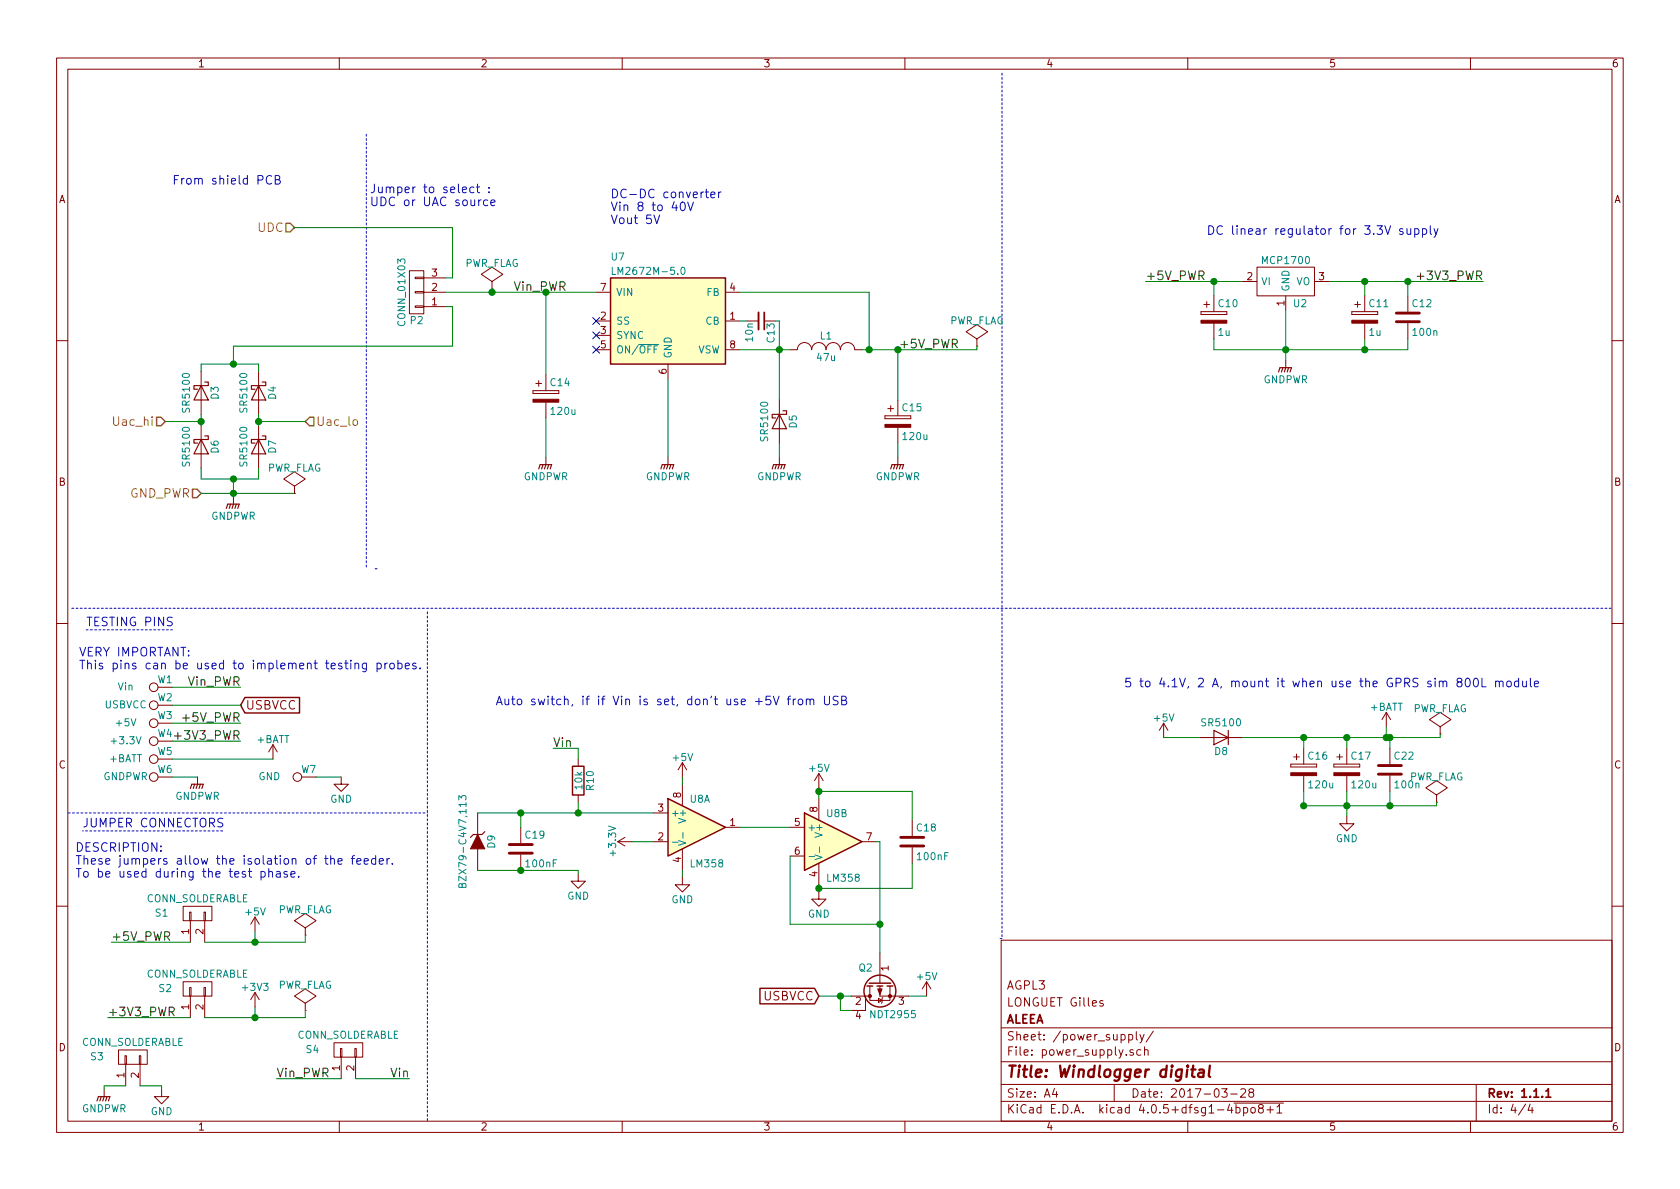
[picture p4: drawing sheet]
EESchema Schematic File Version 2
LIBS:digital
LIBS:ftdi
LIBS:power
LIBS:device
LIBS:transistors
LIBS:conn
LIBS:linear
LIBS:regul
LIBS:74xx
LIBS:cmos4000
LIBS:adc-dac
LIBS:memory
LIBS:xilinx
LIBS:microcontrollers
LIBS:dsp
LIBS:microchip
LIBS:analog_switches
LIBS:motorola
LIBS:texas
LIBS:intel
LIBS:audio
LIBS:interface
LIBS:digital-audio
LIBS:philips
LIBS:display
LIBS:cypress
LIBS:siliconi
LIBS:opto
LIBS:atmel
LIBS:contrib
LIBS:valves
LIBS:Hope_RFM
LIBS:Oscillators
LIBS:dc-dc
LIBS:lm2672
LIBS:digital-cache
EELAYER 25 0
EELAYER END
$Descr A4 11693 8268
encoding utf-8
Sheet 4 4
Title "Windlogger digital"
Date "2017-03-28"
Rev "1.1.1"
Comp "ALEEA"
Comment1 "LONGUET Gilles"
Comment2 "AGPL3"
Comment3 ""
Comment4 ""
$EndDescr
Text HLabel 2050 1575 0    60   Input ~ 0
UDC
Text HLabel 1150 2925 0    60   Input ~ 0
Uac_hi
Text HLabel 2125 2925 2    60   Input ~ 0
Uac_lo
$Comp
L GND #PWR039
U 1 1
P 1125 7575
F 0 "#PWR039" H 1125 7325 50  0001 C CNN
F 1 "GND" H 1125 7425 50  0000 C CNN
F 2 "" H 1125 7575 50  0000 C CNN
F 3 "" H 1125 7575 50  0000 C CNN
	1    1125 7575
	1    0    0    -1  
$EndComp
Text Notes 4250 1550 0    60   ~ 0
DC-DC converter\nVin 8 to 40V\nVout 5V
$Comp
L +5V #PWR040
U 1 1
P 8100 5125
F 0 "#PWR040" H 8100 4975 50  0001 C CNN
F 1 "+5V" H 8100 5265 50  0000 C CNN
F 2 "" H 8100 5125 50  0000 C CNN
F 3 "" H 8100 5125 50  0000 C CNN
	1    8100 5125
	1    0    0    -1  
$EndComp
$Comp
L CP C17
U 1 1
P 9375 5350
F 0 "C17" H 9400 5450 50  0000 L CNN
F 1 "120u" H 9400 5250 50  0000 L CNN
F 2 "digital:condensator_horizontal_8_11_5" H 9413 5200 50  0001 C CNN
F 3 "" H 9375 5350 50  0000 C CNN
	1    9375 5350
	1    0    0    -1  
$EndComp
Text Notes 7825 4775 0    60   ~ 0
5 to 4.1V, 2 A, mount it when use the GPRS sim 800L module
$Comp
L +BATT #PWR041
U 1 1
P 9650 5050
F 0 "#PWR041" H 9650 4900 50  0001 C CNN
F 1 "+BATT" H 9650 5190 50  0000 C CNN
F 2 "" H 9650 5050 50  0000 C CNN
F 3 "" H 9650 5050 50  0000 C CNN
	1    9650 5050
	1    0    0    -1  
$EndComp
$Comp
L LM358 U8
U 1 1
P 4850 5750
F 0 "U8" H 4800 5950 50  0000 L CNN
F 1 "LM358" H 4800 5500 50  0000 L CNN
F 2 "Housings_SOIC:SOIC-8_3.9x4.9mm_Pitch1.27mm" H 4850 5750 50  0001 C CNN
F 3 "" H 4850 5750 50  0000 C CNN
	1    4850 5750
	1    0    0    -1  
$EndComp
$Comp
L LM358 U8
U 2 1
P 5800 5850
F 0 "U8" H 5750 6050 50  0000 L CNN
F 1 "LM358" H 5750 5600 50  0000 L CNN
F 2 "Housings_SOIC:SOIC-8_3.9x4.9mm_Pitch1.27mm" H 5800 5850 50  0001 C CNN
F 3 "" H 5800 5850 50  0000 C CNN
	2    5800 5850
	1    0    0    -1  
$EndComp
$Comp
L +5V #PWR042
U 1 1
P 5700 5475
F 0 "#PWR042" H 5700 5325 50  0001 C CNN
F 1 "+5V" H 5700 5615 50  0000 C CNN
F 2 "" H 5700 5475 50  0000 C CNN
F 3 "" H 5700 5475 50  0000 C CNN
	1    5700 5475
	1    0    0    -1  
$EndComp
$Comp
L +5V #PWR043
U 1 1
P 4750 5400
F 0 "#PWR043" H 4750 5250 50  0001 C CNN
F 1 "+5V" H 4750 5540 50  0000 C CNN
F 2 "" H 4750 5400 50  0000 C CNN
F 3 "" H 4750 5400 50  0000 C CNN
	1    4750 5400
	1    0    0    -1  
$EndComp
$Comp
L +3.3V #PWR044
U 1 1
P 4400 5850
F 0 "#PWR044" H 4400 5700 50  0001 C CNN
F 1 "+3.3V" H 4400 5990 50  0000 C CNN
F 2 "" H 4400 5850 50  0000 C CNN
F 3 "" H 4400 5850 50  0000 C CNN
	1    4400 5850
	0    -1   -1   0   
$EndComp
$Comp
L R R10
U 1 1
P 4025 5425
F 0 "R10" V 4105 5425 50  0000 C CNN
F 1 "10k" V 4025 5425 50  0000 C CNN
F 2 "Resistors_ThroughHole:Resistor_Horizontal_RM10mm" V 3955 5425 50  0001 C CNN
F 3 "" H 4025 5425 50  0000 C CNN
	1    4025 5425
	1    0    0    -1  
$EndComp
Text Label 3850 5200 0    60   ~ 0
Vin
$Comp
L C C19
U 1 1
P 3625 5900
F 0 "C19" H 3650 6000 50  0000 L CNN
F 1 "100nF" H 3650 5800 50  0000 L CNN
F 2 "Capacitors_ThroughHole:C_Rect_L7_W2.5_P5" H 3663 5750 50  0001 C CNN
F 3 "" H 3625 5900 50  0000 C CNN
	1    3625 5900
	1    0    0    -1  
$EndComp
Text GLabel 5700 6925 0    60   Input ~ 0
USBVCC
$Comp
L +5V #PWR045
U 1 1
P 6450 6925
F 0 "#PWR045" H 6450 6775 50  0001 C CNN
F 1 "+5V" H 6450 7065 50  0000 C CNN
F 2 "" H 6450 6925 50  0000 C CNN
F 3 "" H 6450 6925 50  0000 C CNN
	1    6450 6925
	1    0    0    -1  
$EndComp
$Comp
L C C12
U 1 1
P 9800 2200
F 0 "C12" H 9825 2300 50  0000 L CNN
F 1 "100n" H 9825 2100 50  0000 L CNN
F 2 "Capacitors_ThroughHole:C_Rect_L7_W2.5_P5" H 9838 2050 50  0001 C CNN
F 3 "" H 9800 2200 50  0000 C CNN
	1    9800 2200
	1    0    0    -1  
$EndComp
$Comp
L CP C16
U 1 1
P 9075 5350
F 0 "C16" H 9100 5450 50  0000 L CNN
F 1 "120u" H 9100 5250 50  0000 L CNN
F 2 "digital:condensator_horizontal_8_11_5" H 9113 5200 50  0001 C CNN
F 3 "" H 9075 5350 50  0000 C CNN
	1    9075 5350
	1    0    0    -1  
$EndComp
$Comp
L C C18
U 1 1
P 6350 5850
F 0 "C18" H 6375 5950 50  0000 L CNN
F 1 "100nF" H 6375 5750 50  0000 L CNN
F 2 "Capacitors_ThroughHole:C_Rect_L7_W2.5_P5" H 6388 5700 50  0001 C CNN
F 3 "" H 6350 5850 50  0000 C CNN
	1    6350 5850
	1    0    0    -1  
$EndComp
$Comp
L D D8
U 1 1
P 8500 5125
F 0 "D8" H 8500 5225 50  0000 C CNN
F 1 "SR5100" H 8500 5025 50  0000 C CNN
F 2 "digital:Diode_DO-27_Horizontal_RM12" H 8500 5125 50  0001 C CNN
F 3 "" H 8500 5125 50  0000 C CNN
	1    8500 5125
	-1   0    0    1   
$EndComp
$Comp
L PWR_FLAG #FLG046
U 1 1
P 10025 5100
F 0 "#FLG046" H 10025 5195 50  0001 C CNN
F 1 "PWR_FLAG" H 10025 5280 50  0000 C CNN
F 2 "" H 10025 5100 50  0000 C CNN
F 3 "" H 10025 5100 50  0000 C CNN
	1    10025 5100
	1    0    0    -1  
$EndComp
$Comp
L Q_PMOS_GDSD Q2
U 1 1
P 6125 6825
F 0 "Q2" V 6025 6975 50  0000 R CNN
F 1 "NDT2955" V 6350 6900 50  0000 R CNN
F 2 "TO_SOT_Packages_SMD:SOT-223" H 6325 6925 50  0001 C CNN
F 3 "" H 6125 6825 50  0000 C CNN
	1    6125 6825
	0    -1   1    0   
$EndComp
$Comp
L CONN_01X02 S2
U 1 1
P 1375 6875
F 0 "S2" V 1375 7100 50  0000 C CNN
F 1 "CONN_SOLDERABLE" V 1475 6875 50  0000 C CNN
F 2 "digital:CONN_SOLDERABLE" H 1375 6875 50  0001 C CNN
F 3 "" H 1375 6875 50  0000 C CNN
	1    1375 6875
	0    -1   -1   0   
$EndComp
$Comp
L GNDPWR #PWR047
U 1 1
P 8950 2500
F 0 "#PWR047" H 8950 2300 50  0001 C CNN
F 1 "GNDPWR" H 8950 2370 50  0000 C CNN
F 2 "" H 8950 2450 50  0000 C CNN
F 3 "" H 8950 2450 50  0000 C CNN
	1    8950 2500
	1    0    0    -1  
$EndComp
$Comp
L CONN_01X02 S3
U 1 1
P 925 7350
F 0 "S3" V 925 7600 50  0000 C CNN
F 1 "CONN_SOLDERABLE" V 1025 7350 50  0000 C CNN
F 2 "digital:CONN_SOLDERABLE" H 925 7350 50  0001 C CNN
F 3 "" H 925 7350 50  0000 C CNN
	1    925  7350
	0    -1   -1   0   
$EndComp
$Comp
L PWR_FLAG #FLG048
U 1 1
P 2125 7025
F 0 "#FLG048" H 2125 7120 50  0001 C CNN
F 1 "PWR_FLAG" H 2125 7205 50  0000 C CNN
F 2 "" H 2125 7025 50  0000 C CNN
F 3 "" H 2125 7025 50  0000 C CNN
	1    2125 7025
	1    0    0    -1  
$EndComp
$Comp
L LM2672M-5.0 U7
U 1 1
P 4650 2225
F 0 "U7" H 4250 2675 50  0000 L CNN
F 1 "LM2672M-5.0" H 4250 2575 50  0000 L CNN
F 2 "Housings_SOIC:SOIC-8_3.9x4.9mm_Pitch1.27mm" H 5000 1875 50  0001 C CIN
F 3 "" H 4650 2225 50  0000 C CNN
	1    4650 2225
	1    0    0    -1  
$EndComp
$Comp
L CP C14
U 1 1
P 3800 2750
F 0 "C14" H 3825 2850 50  0000 L CNN
F 1 "120u" H 3825 2650 50  0000 L CNN
F 2 "digital:condensator_horizontal_8_11_5" H 3838 2600 50  0001 C CNN
F 3 "" H 3800 2750 50  0000 C CNN
	1    3800 2750
	1    0    0    -1  
$EndComp
$Comp
L GNDPWR #PWR049
U 1 1
P 3800 3175
F 0 "#PWR049" H 3800 2975 50  0001 C CNN
F 1 "GNDPWR" H 3800 3045 50  0000 C CNN
F 2 "" H 3800 3125 50  0000 C CNN
F 3 "" H 3800 3125 50  0000 C CNN
	1    3800 3175
	1    0    0    -1  
$EndComp
$Comp
L GNDPWR #PWR050
U 1 1
P 4650 3175
F 0 "#PWR050" H 4650 2975 50  0001 C CNN
F 1 "GNDPWR" H 4650 3045 50  0000 C CNN
F 2 "" H 4650 3125 50  0000 C CNN
F 3 "" H 4650 3125 50  0000 C CNN
	1    4650 3175
	1    0    0    -1  
$EndComp
$Comp
L D_Schottky D5
U 1 1
P 5425 2925
F 0 "D5" H 5425 3025 50  0000 C CNN
F 1 "SR5100" H 5425 2825 50  0000 C CNN
F 2 "digital:Diode_DO-27_Horizontal_RM12" H 5425 2925 50  0001 C CNN
F 3 "" H 5425 2925 50  0000 C CNN
	1    5425 2925
	0    1    1    0   
$EndComp
$Comp
L GNDPWR #PWR051
U 1 1
P 5425 3175
F 0 "#PWR051" H 5425 2975 50  0001 C CNN
F 1 "GNDPWR" H 5425 3045 50  0000 C CNN
F 2 "" H 5425 3125 50  0000 C CNN
F 3 "" H 5425 3125 50  0000 C CNN
	1    5425 3175
	1    0    0    -1  
$EndComp
$Comp
L INDUCTOR_SMALL L1
U 1 1
P 5750 2425
F 0 "L1" H 5750 2525 50  0000 C CNN
F 1 "47u" H 5750 2375 50  0000 C CNN
F 2 "digital:inductance_murata_1200LRS" H 5750 2425 50  0001 C CNN
F 3 "" H 5750 2425 50  0000 C CNN
	1    5750 2425
	1    0    0    -1  
$EndComp
$Comp
L CP C15
U 1 1
P 6250 2925
F 0 "C15" H 6275 3025 50  0000 L CNN
F 1 "120u" H 6275 2825 50  0000 L CNN
F 2 "digital:condensator_horizontal_8_11_5" H 6288 2775 50  0001 C CNN
F 3 "" H 6250 2925 50  0000 C CNN
	1    6250 2925
	1    0    0    -1  
$EndComp
$Comp
L GNDPWR #PWR052
U 1 1
P 6250 3175
F 0 "#PWR052" H 6250 2975 50  0001 C CNN
F 1 "GNDPWR" H 6250 3045 50  0000 C CNN
F 2 "" H 6250 3125 50  0000 C CNN
F 3 "" H 6250 3125 50  0000 C CNN
	1    6250 3175
	1    0    0    -1  
$EndComp
$Comp
L C_Small C13
U 1 1
P 5300 2225
F 0 "C13" H 5310 2295 50  0000 L CNN
F 1 "10n" H 5310 2145 50  0000 L CNN
F 2 "Capacitors_ThroughHole:C_Rect_L7_W2.5_P5" H 5300 2225 50  0001 C CNN
F 3 "" H 5300 2225 50  0000 C CNN
	1    5300 2225
	0    1    1    0   
$EndComp
Text Label 2850 7500 2    60   ~ 0
Vin
Wire Notes Line
	2550 925  2550 3950
Wire Notes Line
	2625 3950 2600 3950
Wire Wire Line
	9375 5500 9375 5675
Wire Wire Line
	9375 5125 9375 5200
Connection ~ 9375 5125
Wire Wire Line
	9650 5125 9650 5050
Wire Wire Line
	7975 1950 8650 1950
Wire Wire Line
	750  7075 1325 7075
Wire Wire Line
	9800 1950 9800 2050
Connection ~ 9800 1950
Wire Wire Line
	9500 2050 9500 1950
Connection ~ 9500 1950
Wire Wire Line
	9800 2425 9800 2350
Wire Wire Line
	9500 2425 9500 2350
Connection ~ 9500 2425
Wire Wire Line
	8950 2150 8950 2500
Connection ~ 8950 2425
Wire Wire Line
	5150 5750 5500 5750
Wire Wire Line
	5500 5950 5500 6425
Wire Wire Line
	5500 6425 6125 6425
Wire Wire Line
	5700 6150 5700 6200
Wire Wire Line
	4750 6100 4750 6050
Wire Wire Line
	4750 5400 4750 5450
Wire Wire Line
	5700 5475 5700 5550
Wire Wire Line
	4400 5850 4550 5850
Wire Wire Line
	3325 5650 4550 5650
Wire Wire Line
	4025 5275 4025 5200
Wire Wire Line
	4025 5200 3850 5200
Wire Wire Line
	3325 6050 4025 6050
Wire Wire Line
	6325 6925 6450 6925
Wire Wire Line
	5700 6925 5925 6925
Connection ~ 9375 5600
Wire Wire Line
	9075 5500 9075 5600
Connection ~ 9075 5600
Wire Wire Line
	9075 5200 9075 5125
Connection ~ 9075 5125
Wire Wire Line
	8450 2425 9800 2425
Wire Wire Line
	6350 5700 6350 5500
Wire Wire Line
	6350 5500 5700 5500
Connection ~ 5700 5500
Wire Wire Line
	6350 6000 6350 6175
Wire Wire Line
	6350 6175 5700 6175
Connection ~ 5700 6175
Wire Wire Line
	8350 5125 8100 5125
Wire Wire Line
	8650 5125 10025 5125
Wire Wire Line
	9075 5600 10000 5600
Wire Wire Line
	10025 5125 10025 5100
Connection ~ 9650 5125
Wire Wire Line
	5925 7025 5850 7025
Wire Wire Line
	5850 7025 5850 6925
Connection ~ 5850 6925
Wire Wire Line
	1425 7075 2125 7075
Wire Wire Line
	1775 7075 1775 7000
Wire Wire Line
	975  7550 1125 7550
Wire Wire Line
	1125 7550 1125 7575
Wire Wire Line
	2125 7075 2125 7025
Connection ~ 1775 7075
Wire Wire Line
	3100 2025 4150 2025
Wire Wire Line
	3800 2600 3800 2025
Connection ~ 3800 2025
Wire Wire Line
	3800 3175 3800 2900
Wire Wire Line
	4650 3175 4650 2625
Wire Wire Line
	5150 2425 5500 2425
Wire Wire Line
	5425 2225 5425 2775
Wire Wire Line
	5425 3175 5425 3075
Connection ~ 5425 2425
Wire Wire Line
	6000 2425 6800 2425
Wire Wire Line
	6250 2425 6250 2775
Wire Wire Line
	6250 3075 6250 3175
Wire Wire Line
	5150 2225 5200 2225
Wire Wire Line
	5400 2225 5425 2225
Wire Wire Line
	6050 2025 6050 2425
Connection ~ 6050 2425
Connection ~ 6250 2425
Connection ~ 6125 6425
Wire Wire Line
	6125 5850 6125 6625
Wire Wire Line
	6100 5850 6125 5850
$Comp
L ZENER D9
U 1 1
P 3325 5850
F 0 "D9" H 3325 5950 50  0000 C CNN
F 1 "BZX79-C4V7,113" H 3325 5750 50  0000 C CNN
F 2 "Diodes_ThroughHole:Diode_DO-35_SOD27_Horizontal_RM10" H 3325 5850 50  0001 C CNN
F 3 "" H 3325 5850 50  0000 C CNN
	1    3325 5850
	0    1    1    0   
$EndComp
Wire Wire Line
	3625 5750 3625 5650
Connection ~ 3625 5650
Connection ~ 3625 6050
$Comp
L CP C11
U 1 1
P 9500 2200
F 0 "C11" H 9525 2300 50  0000 L CNN
F 1 "1u" H 9525 2100 50  0000 L CNN
F 2 "Capacitors_ThroughHole:C_Radial_D5_L6_P2.5" H 9538 2050 50  0001 C CNN
F 3 "" H 9500 2200 50  0000 C CNN
	1    9500 2200
	1    0    0    -1  
$EndComp
$Comp
L CP C10
U 1 1
P 8450 2200
F 0 "C10" H 8475 2300 50  0000 L CNN
F 1 "1u" H 8475 2100 50  0000 L CNN
F 2 "Capacitors_ThroughHole:C_Radial_D5_L6_P2.5" H 8488 2050 50  0001 C CNN
F 3 "" H 8450 2200 50  0000 C CNN
	1    8450 2200
	1    0    0    -1  
$EndComp
Wire Wire Line
	8450 2050 8450 1950
Connection ~ 8450 1950
Wire Wire Line
	8450 2425 8450 2350
Wire Wire Line
	9250 1950 10325 1950
$Comp
L CONN_01X02 S1
U 1 1
P 1375 6350
F 0 "S1" V 1375 6600 50  0000 C CNN
F 1 "CONN_SOLDERABLE" V 1475 6350 50  0000 C CNN
F 2 "digital:CONN_SOLDERABLE" H 1375 6350 50  0001 C CNN
F 3 "" H 1375 6350 50  0000 C CNN
	1    1375 6350
	0    -1   -1   0   
$EndComp
$Comp
L PWR_FLAG #FLG053
U 1 1
P 2125 6500
F 0 "#FLG053" H 2125 6595 50  0001 C CNN
F 1 "PWR_FLAG" H 2125 6680 50  0000 C CNN
F 2 "" H 2125 6500 50  0000 C CNN
F 3 "" H 2125 6500 50  0000 C CNN
	1    2125 6500
	1    0    0    -1  
$EndComp
Wire Wire Line
	775  6550 1325 6550
Wire Wire Line
	1425 6550 2125 6550
Wire Wire Line
	1775 6550 1775 6475
Wire Wire Line
	2125 6550 2125 6500
Connection ~ 1775 6550
$Comp
L +5V #PWR054
U 1 1
P 1775 6475
F 0 "#PWR054" H 1775 6325 50  0001 C CNN
F 1 "+5V" H 1775 6615 50  0000 C CNN
F 2 "" H 1775 6475 50  0000 C CNN
F 3 "" H 1775 6475 50  0000 C CNN
	1    1775 6475
	1    0    0    -1  
$EndComp
$Comp
L +3V3 #PWR055
U 1 1
P 1775 7000
F 0 "#PWR055" H 1775 6850 50  0001 C CNN
F 1 "+3V3" H 1775 7140 50  0000 C CNN
F 2 "" H 1775 7000 50  0000 C CNN
F 3 "" H 1775 7000 50  0000 C CNN
	1    1775 7000
	1    0    0    -1  
$EndComp
$Comp
L +BATT #PWR056
U 1 1
P 1900 5275
F 0 "#PWR056" H 1900 5125 50  0001 C CNN
F 1 "+BATT" H 1900 5415 50  0000 C CNN
F 2 "" H 1900 5275 50  0000 C CNN
F 3 "" H 1900 5275 50  0000 C CNN
	1    1900 5275
	1    0    0    -1  
$EndComp
Text GLabel 1675 4900 2    60   Input ~ 0
USBVCC
$Comp
L CONN_01X03 P2
U 1 1
P 2900 2025
F 0 "P2" H 2900 2225 50  0000 C CNN
F 1 "CONN_01X03" V 3000 2025 50  0000 C CNN
F 2 "Pin_Headers:Pin_Header_Angled_1x03" H 2900 2025 50  0001 C CNN
F 3 "" H 2900 2025 50  0000 C CNN
	1    2900 2025
	-1   0    0    1   
$EndComp
Wire Wire Line
	3100 1925 3150 1925
Wire Wire Line
	3150 1925 3150 1575
Wire Wire Line
	3150 1575 2050 1575
$Comp
L GNDPWR #PWR057
U 1 1
P 1625 3450
F 0 "#PWR057" H 1625 3250 50  0001 C CNN
F 1 "GNDPWR" H 1625 3320 50  0000 C CNN
F 2 "" H 1625 3400 50  0000 C CNN
F 3 "" H 1625 3400 50  0000 C CNN
	1    1625 3450
	1    0    0    -1  
$EndComp
Text HLabel 1400 3425 0    60   Input ~ 0
GND_PWR
Wire Wire Line
	3100 2125 3150 2125
Wire Wire Line
	3150 2125 3150 2400
Wire Wire Line
	3150 2400 1625 2400
Wire Wire Line
	1625 2400 1625 2525
Wire Wire Line
	1150 2925 1400 2925
Wire Wire Line
	1800 2925 2125 2925
Wire Wire Line
	1625 3325 1625 3450
Wire Wire Line
	1400 3425 2050 3425
Connection ~ 1625 3425
Text Notes 1200 1275 0    60   ~ 0
From shield PCB
Text Notes 2575 1425 0    60   ~ 0
Jumper to select :\nUDC or UAC source
Text Notes 8400 1625 0    60   ~ 0
DC linear regulator for 3.3V supply
Wire Notes Line
	500  4225 11225 4225
Wire Notes Line
	6975 500  6975 6525
Wire Notes Line
	6975 6525 6950 6525
Text Notes 3450 4900 0    60   ~ 0
Auto switch, if if Vin is set, don't use +5V from USB
Wire Notes Line
	2975 4250 2975 7800
Text Label 775  6550 0    60   ~ 0
+5V_PWR
Text Label 750  7075 0    60   ~ 0
+3V3_PWR
Wire Wire Line
	6050 2025 5150 2025
Text Notes 525  6100 0    60   ~ 0
DESCRIPTION: \nThese jumpers allow the isolation of the feeder.\nTo be used during the test phase.
Text Notes 575  5750 0    60   ~ 0
JUMPER CONNECTORS
Wire Notes Line
	475  5650 2975 5650
Wire Notes Line
	1550 5775 575  5775
Text Notes 600  4350 0    60   ~ 0
TESTING PINS
Text Notes 550  4650 0    60   ~ 0
VERY IMPORTANT: \nThis pins can be used to implement testing probes.
Wire Notes Line
	600  4375 1200 4375
$Comp
L GNDPWR #PWR058
U 1 1
P 1375 5400
F 0 "#PWR058" H 1375 5200 50  0001 C CNN
F 1 "GNDPWR" H 1375 5270 50  0000 C CNN
F 2 "" H 1375 5350 50  0000 C CNN
F 3 "" H 1375 5350 50  0000 C CNN
	1    1375 5400
	1    0    0    -1  
$EndComp
$Comp
L TEST_1P W1
U 1 1
P 1200 4775
F 0 "W1" V 1250 4825 50  0000 C CNN
F 1 "Vin" V 1200 5100 50  0000 C CNN
F 2 "Measurement_Points:Measurement_Point_Square-TH_Big" H 1400 4775 50  0001 C CNN
F 3 "" H 1400 4775 50  0000 C CNN
	1    1200 4775
	0    -1   -1   0   
$EndComp
$Comp
L TEST_1P W2
U 1 1
P 1200 4900
F 0 "W2" V 1250 4950 50  0000 C CNN
F 1 "USBVCC" V 1200 5225 50  0000 C CNN
F 2 "Measurement_Points:Measurement_Point_Square-TH_Big" H 1400 4900 50  0001 C CNN
F 3 "" H 1400 4900 50  0000 C CNN
	1    1200 4900
	0    -1   -1   0   
$EndComp
$Comp
L TEST_1P W3
U 1 1
P 1200 5025
F 0 "W3" V 1250 5075 50  0000 C CNN
F 1 "+5V" V 1200 5350 50  0000 C CNN
F 2 "Measurement_Points:Measurement_Point_Square-TH_Big" H 1400 5025 50  0001 C CNN
F 3 "" H 1400 5025 50  0000 C CNN
	1    1200 5025
	0    -1   -1   0   
$EndComp
$Comp
L TEST_1P W4
U 1 1
P 1200 5150
F 0 "W4" V 1250 5200 50  0000 C CNN
F 1 "+3.3V" V 1200 5475 50  0000 C CNN
F 2 "Measurement_Points:Measurement_Point_Square-TH_Big" H 1400 5150 50  0001 C CNN
F 3 "" H 1400 5150 50  0000 C CNN
	1    1200 5150
	0    -1   -1   0   
$EndComp
$Comp
L TEST_1P W5
U 1 1
P 1200 5275
F 0 "W5" V 1250 5325 50  0000 C CNN
F 1 "+BATT" V 1200 5600 50  0000 C CNN
F 2 "Measurement_Points:Measurement_Point_Square-TH_Big" H 1400 5275 50  0001 C CNN
F 3 "" H 1400 5275 50  0000 C CNN
	1    1200 5275
	0    -1   -1   0   
$EndComp
$Comp
L TEST_1P W6
U 1 1
P 1200 5400
F 0 "W6" V 1250 5450 50  0000 C CNN
F 1 "GNDPWR" V 1200 5725 50  0000 C CNN
F 2 "Measurement_Points:Measurement_Point_Square-TH_Big" H 1400 5400 50  0001 C CNN
F 3 "" H 1400 5400 50  0000 C CNN
	1    1200 5400
	0    -1   -1   0   
$EndComp
Wire Wire Line
	1375 5400 1200 5400
Wire Wire Line
	1675 4900 1200 4900
Wire Wire Line
	1675 4775 1200 4775
Wire Wire Line
	1675 5025 1200 5025
Wire Wire Line
	1675 5150 1200 5150
Wire Wire Line
	1200 5275 1900 5275
$Comp
L TEST_1P W7
U 1 1
P 2200 5400
F 0 "W7" V 2250 5450 50  0000 C CNN
F 1 "GND" V 2200 5725 50  0000 C CNN
F 2 "Measurement_Points:Measurement_Point_Square-TH_Big" H 2400 5400 50  0001 C CNN
F 3 "" H 2400 5400 50  0000 C CNN
	1    2200 5400
	0    -1   -1   0   
$EndComp
Wire Wire Line
	2375 5400 2200 5400
$Comp
L GND #PWR059
U 1 1
P 2375 5400
F 0 "#PWR059" H 2375 5150 50  0001 C CNN
F 1 "GND" H 2375 5250 50  0000 C CNN
F 2 "" H 2375 5400 50  0000 C CNN
F 3 "" H 2375 5400 50  0000 C CNN
	1    2375 5400
	1    0    0    -1  
$EndComp
$Comp
L D_Schottky D3
U 1 1
P 1400 2725
F 0 "D3" H 1400 2825 50  0000 C CNN
F 1 "SR5100" H 1400 2625 50  0000 C CNN
F 2 "digital:Diode_DO-27_Horizontal_RM12" H 1400 2725 50  0001 C CNN
F 3 "" H 1400 2725 50  0000 C CNN
	1    1400 2725
	0    1    1    0   
$EndComp
$Comp
L D_Schottky D4
U 1 1
P 1800 2725
F 0 "D4" H 1800 2825 50  0000 C CNN
F 1 "SR5100" H 1800 2625 50  0000 C CNN
F 2 "digital:Diode_DO-27_Horizontal_RM12" H 1800 2725 50  0001 C CNN
F 3 "" H 1800 2725 50  0000 C CNN
	1    1800 2725
	0    1    1    0   
$EndComp
$Comp
L D_Schottky D6
U 1 1
P 1400 3100
F 0 "D6" H 1400 3200 50  0000 C CNN
F 1 "SR5100" H 1400 3000 50  0000 C CNN
F 2 "digital:Diode_DO-27_Horizontal_RM12" H 1400 3100 50  0001 C CNN
F 3 "" H 1400 3100 50  0000 C CNN
	1    1400 3100
	0    1    1    0   
$EndComp
$Comp
L D_Schottky D7
U 1 1
P 1800 3100
F 0 "D7" H 1800 3200 50  0000 C CNN
F 1 "SR5100" H 1800 3000 50  0000 C CNN
F 2 "digital:Diode_DO-27_Horizontal_RM12" H 1800 3100 50  0001 C CNN
F 3 "" H 1800 3100 50  0000 C CNN
	1    1800 3100
	0    1    1    0   
$EndComp
Wire Wire Line
	1400 3325 1800 3325
Wire Wire Line
	1400 3325 1400 3250
Wire Wire Line
	1800 3325 1800 3250
Connection ~ 1625 3325
Wire Wire Line
	1800 2875 1800 2950
Connection ~ 1800 2925
Wire Wire Line
	1400 2875 1400 2950
Connection ~ 1400 2925
Wire Wire Line
	1800 2525 1800 2575
Wire Wire Line
	1400 2525 1800 2525
Wire Wire Line
	1400 2575 1400 2525
Connection ~ 1625 2525
NoConn ~ 4150 2225
NoConn ~ 4150 2325
NoConn ~ 4150 2425
$Comp
L PWR_FLAG #FLG060
U 1 1
P 3425 2000
F 0 "#FLG060" H 3425 2095 50  0001 C CNN
F 1 "PWR_FLAG" H 3425 2180 50  0000 C CNN
F 2 "" H 3425 2000 50  0000 C CNN
F 3 "" H 3425 2000 50  0000 C CNN
	1    3425 2000
	1    0    0    -1  
$EndComp
Wire Wire Line
	3425 2000 3425 2025
Connection ~ 3425 2025
$Comp
L GND #PWR061
U 1 1
P 9375 5675
F 0 "#PWR061" H 9375 5425 50  0001 C CNN
F 1 "GND" H 9375 5525 50  0000 C CNN
F 2 "" H 9375 5675 50  0000 C CNN
F 3 "" H 9375 5675 50  0000 C CNN
	1    9375 5675
	1    0    0    -1  
$EndComp
Text Label 6675 2425 2    60   ~ 0
+5V_PWR
Text Label 7975 1950 0    60   ~ 0
+5V_PWR
Text Label 10325 1950 2    60   ~ 0
+3V3_PWR
Text Label 1675 5025 2    60   ~ 0
+5V_PWR
Text Label 1675 5150 2    60   ~ 0
+3V3_PWR
$Comp
L GND #PWR062
U 1 1
P 4025 6075
F 0 "#PWR062" H 4025 5825 50  0001 C CNN
F 1 "GND" H 4025 5925 50  0000 C CNN
F 2 "" H 4025 6075 50  0000 C CNN
F 3 "" H 4025 6075 50  0000 C CNN
	1    4025 6075
	1    0    0    -1  
$EndComp
$Comp
L GND #PWR063
U 1 1
P 4750 6100
F 0 "#PWR063" H 4750 5850 50  0001 C CNN
F 1 "GND" H 4750 5950 50  0000 C CNN
F 2 "" H 4750 6100 50  0000 C CNN
F 3 "" H 4750 6100 50  0000 C CNN
	1    4750 6100
	1    0    0    -1  
$EndComp
$Comp
L GND #PWR064
U 1 1
P 5700 6200
F 0 "#PWR064" H 5700 5950 50  0001 C CNN
F 1 "GND" H 5700 6050 50  0000 C CNN
F 2 "" H 5700 6200 50  0000 C CNN
F 3 "" H 5700 6200 50  0000 C CNN
	1    5700 6200
	1    0    0    -1  
$EndComp
$Comp
L GNDPWR #PWR065
U 1 1
P 725 7575
F 0 "#PWR065" H 725 7375 50  0001 C CNN
F 1 "GNDPWR" H 725 7445 50  0000 C CNN
F 2 "" H 725 7525 50  0000 C CNN
F 3 "" H 725 7525 50  0000 C CNN
	1    725  7575
	1    0    0    -1  
$EndComp
Wire Wire Line
	725  7575 725  7550
Wire Wire Line
	725  7550 875  7550
$Comp
L PWR_FLAG #FLG066
U 1 1
P 2050 3425
F 0 "#FLG066" H 2050 3520 50  0001 C CNN
F 1 "PWR_FLAG" H 2050 3605 50  0000 C CNN
F 2 "" H 2050 3425 50  0000 C CNN
F 3 "" H 2050 3425 50  0000 C CNN
	1    2050 3425
	1    0    0    -1  
$EndComp
$Comp
L PWR_FLAG #FLG067
U 1 1
P 6800 2400
F 0 "#FLG067" H 6800 2495 50  0001 C CNN
F 1 "PWR_FLAG" H 6800 2580 50  0000 C CNN
F 2 "" H 6800 2400 50  0000 C CNN
F 3 "" H 6800 2400 50  0000 C CNN
	1    6800 2400
	1    0    0    -1  
$EndComp
Wire Wire Line
	6800 2425 6800 2400
$Comp
L PWR_FLAG #FLG068
U 1 1
P 10000 5575
F 0 "#FLG068" H 10000 5670 50  0001 C CNN
F 1 "PWR_FLAG" H 10000 5755 50  0000 C CNN
F 2 "" H 10000 5575 50  0000 C CNN
F 3 "" H 10000 5575 50  0000 C CNN
	1    10000 5575
	1    0    0    -1  
$EndComp
Wire Wire Line
	10000 5600 10000 5575
$Comp
L C C22
U 1 1
P 9675 5350
F 0 "C22" H 9700 5450 50  0000 L CNN
F 1 "100n" H 9700 5250 50  0000 L CNN
F 2 "Capacitors_ThroughHole:C_Rect_L7_W2.5_P5" H 9713 5200 50  0001 C CNN
F 3 "" H 9675 5350 50  0000 C CNN
	1    9675 5350
	1    0    0    -1  
$EndComp
Wire Wire Line
	9675 5200 9675 5125
Connection ~ 9675 5125
Wire Wire Line
	9675 5500 9675 5600
Connection ~ 9675 5600
$Comp
L MCP1700 U2
U 1 1
P 8950 1950
F 0 "U2" H 9050 1800 50  0000 C CNN
F 1 "MCP1700" H 8950 2100 50  0000 C CNN
F 2 "TO_SOT_Packages_THT:TO-92_Horizontal1_Inline_Narrow_Oval" H 8950 1950 50  0001 C CNN
F 3 "" H 8950 1950 50  0000 C CNN
	1    8950 1950
	1    0    0    -1  
$EndComp
$Comp
L CONN_01X02 S4
U 1 1
P 2425 7300
F 0 "S4" V 2425 7550 50  0000 C CNN
F 1 "CONN_SOLDERABLE" V 2525 7300 50  0000 C CNN
F 2 "digital:CONN_SOLDERABLE" H 2425 7300 50  0001 C CNN
F 3 "" H 2425 7300 50  0000 C CNN
	1    2425 7300
	0    -1   -1   0   
$EndComp
Wire Wire Line
	2475 7500 2850 7500
Wire Wire Line
	2375 7500 1925 7500
Text Label 1925 7500 0    60   ~ 0
Vin_PWR
Text Label 3575 2025 0    60   ~ 0
Vin_PWR
Wire Wire Line
	4025 6050 4025 6075
Wire Wire Line
	4025 5575 4025 5650
Connection ~ 4025 5650
Text Label 1675 4775 2    60   ~ 0
Vin_PWR
$EndSCHEMATC
